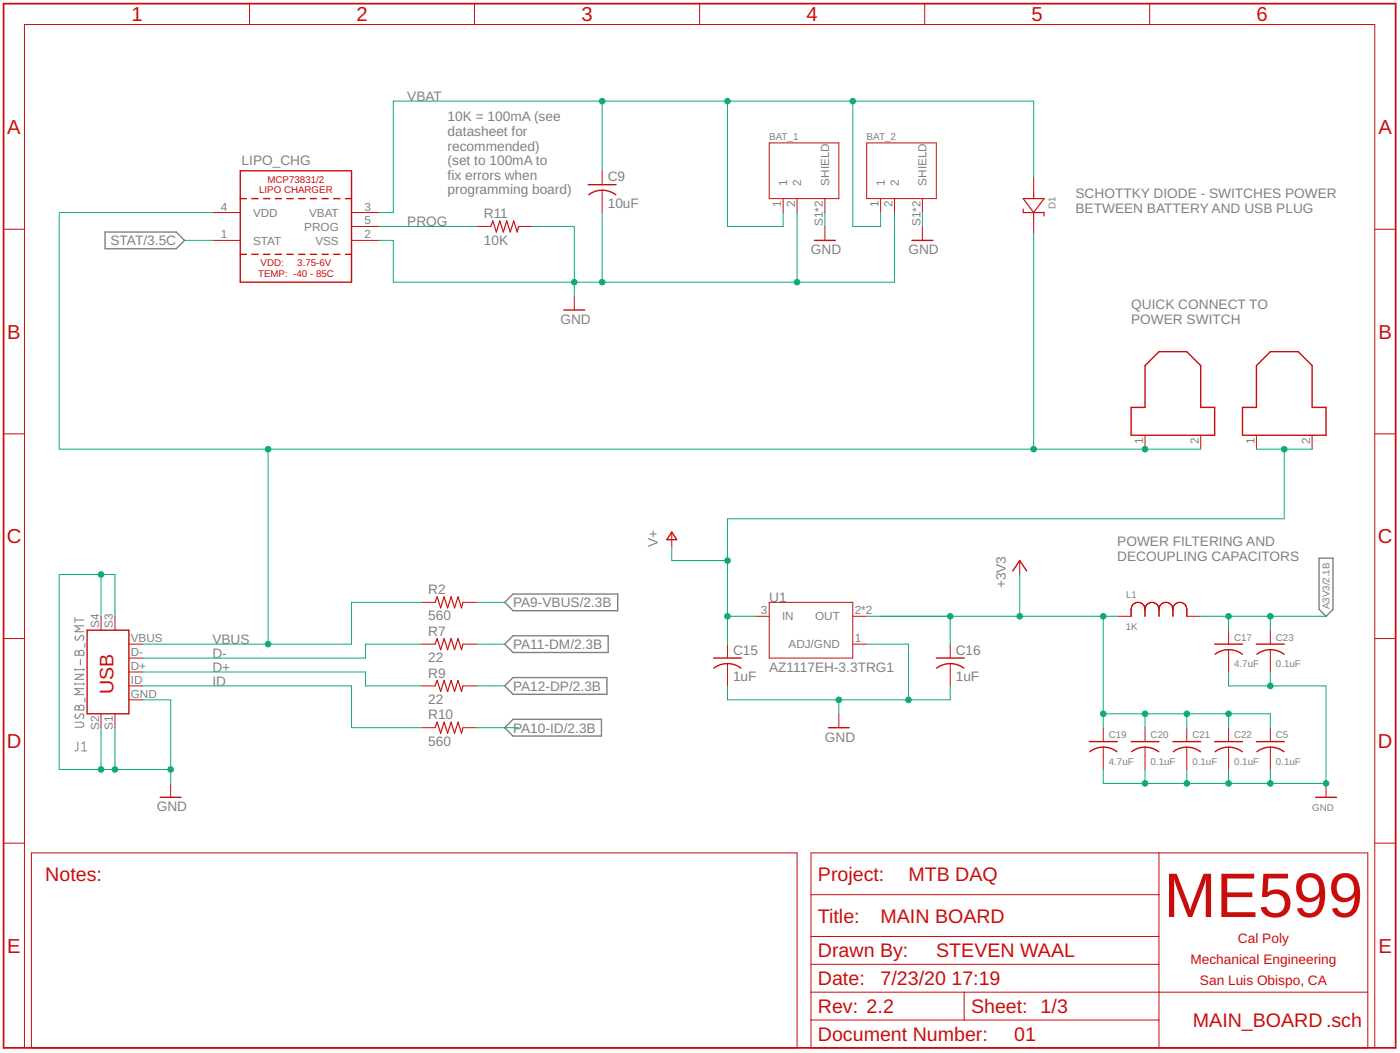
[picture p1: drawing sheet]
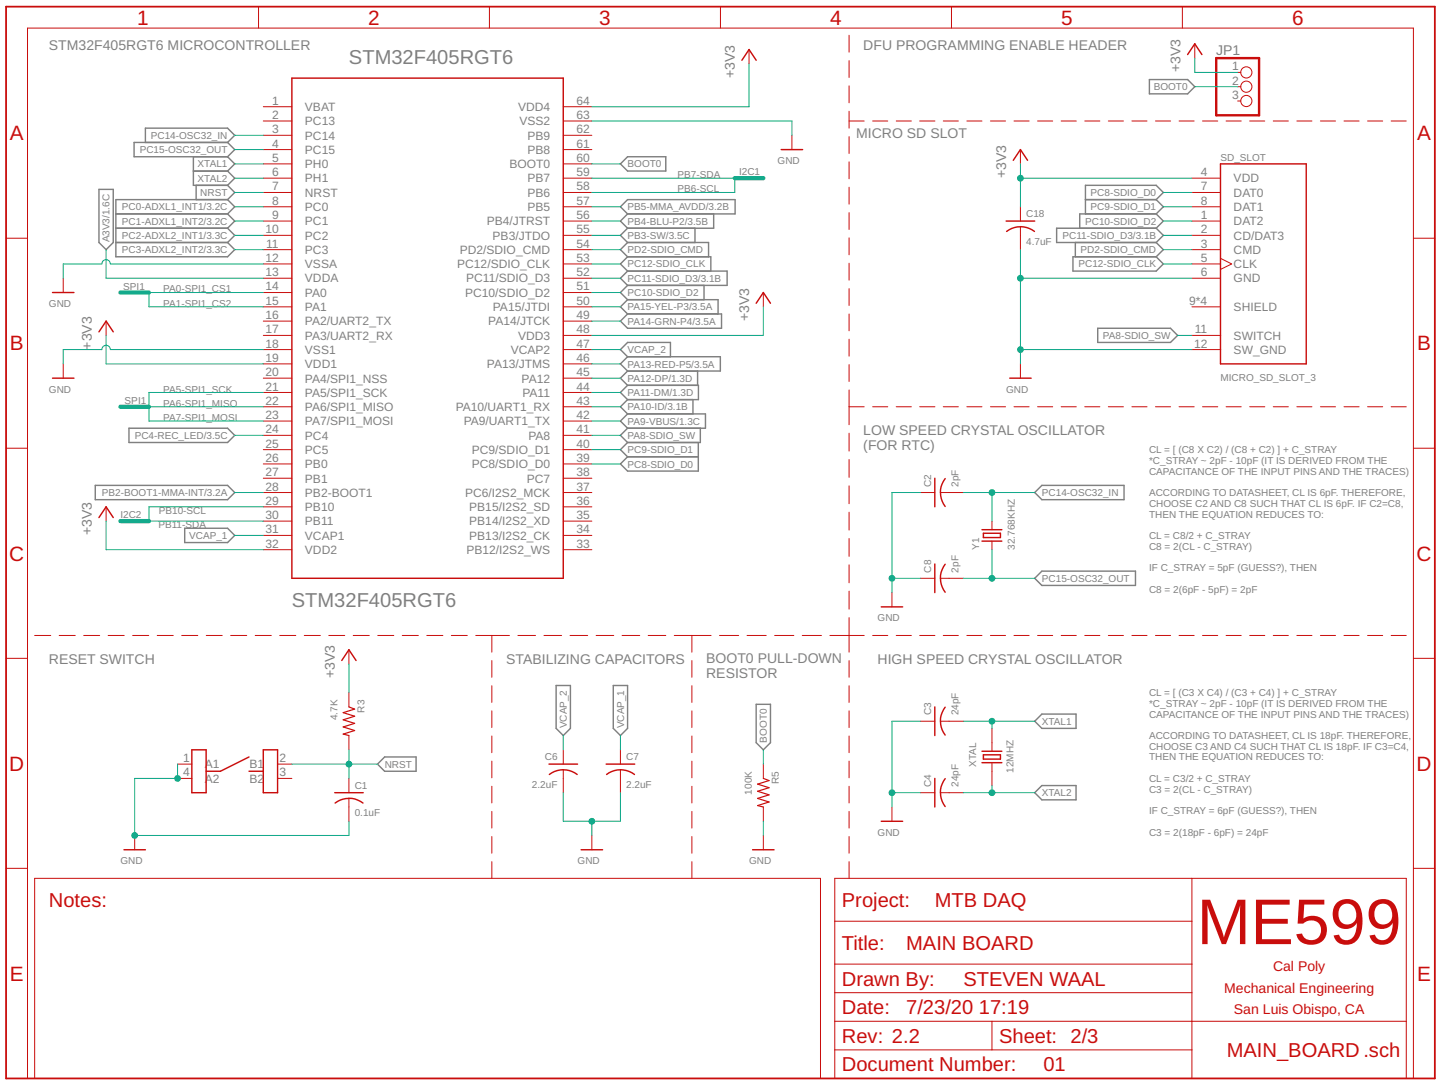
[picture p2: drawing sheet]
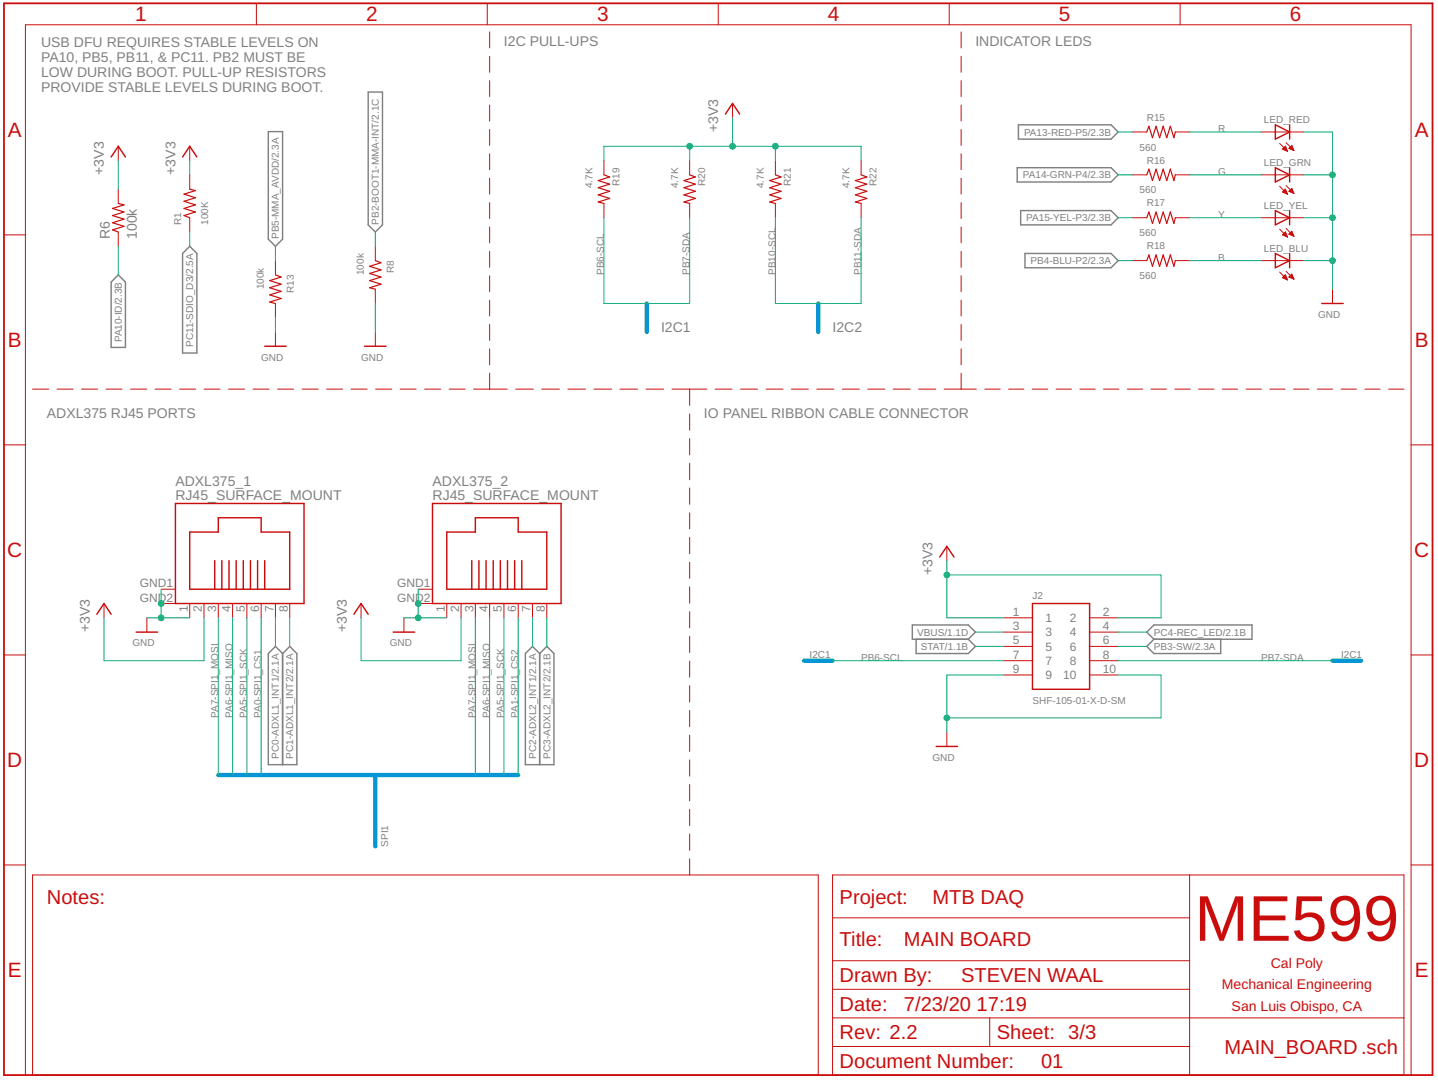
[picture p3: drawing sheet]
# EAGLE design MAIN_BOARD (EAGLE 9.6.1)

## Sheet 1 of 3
FRAME1 (TITLEBLOCK): AUTHOR: STEVEN WAAL; BOARD_NAME: MAIN BOARD; DOC_NUM: 01; PROJECT_NAME: MTB DAQ; REVISION: 2.2

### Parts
(+)  QUICK_CONNECT_0.187"  [QUICK_CONNECT_0.187"]
(-)  QUICK_CONNECT_0.187"  [QUICK_CONNECT_0.187"]
BAT_1  S2B-PH-SM4-TB(LF)(SN)  [JST_S2B-PH-SM4-TB(LF)(SN)]
BAT_2  S2B-PH-SM4-TB(LF)(SN)  [JST_S2B-PH-SM4-TB(LF)(SN)]
C5  0.1uF  C-USC0805  [C0805]
C9  10uF  C-USC0805  [C0805]
C15  1uF  C-USC0805  [C0805]
C16  1uF  C-USC0805  [C0805]
C17  4.7uF  C-USC0805  [C0805]
C19  4.7uF  C-USC0805  [C0805]
C20  0.1uF  C-USC0805  [C0805]
C21  0.1uF  C-USC0805  [C0805]
C22  0.1uF  C-USC0805  [C0805]
C23  0.1uF  C-USC0805  [C0805]
D1  DIODE_SCHOTTKY  [DIODE_SOD123W_1P9X2P8]
J1  USB_MINI-B_SMT  [USB-MINIB]
L1  1K  BEAD_120OHMS_100MHZ  [IND_VISHAY_ILHB0805]
LIPO_CHG  LIPO_CHARGER_MCP73831/2  [SOT23-5]
R2  560  R-US_R0805  [R0805]
R7  22  R-US_R0805  [R0805]
R9  22  R-US_R0805  [R0805]
R10  560  R-US_R0805  [R0805]
R11  10K  R-US_R0805  [R0805]
U1  AZ1117EH-3.3TRG1  [SOT230P700X180-4N]

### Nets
+3V3: C5.1 C16.1 C19.1 C20.1 C21.1 C22.1 L1.2 U1.2(OUT) U1.4(OUT) ; also sheet 2,3
A3V3: C17.1 C23.1 L1.1 ; also sheet 2
D+: J1.D+ R9.1
D-: J1.D- R7.1
GND: BAT_1.2 BAT_1.S1(SHIELD) BAT_1.S2(SHIELD) BAT_2.2 BAT_2.S1(SHIELD) BAT_2.S2(SHIELD) C5.2 C9.2 C15.2 C16.2 C17.2 C19.2 C20.2 C21.2 C22.2 C23.2 J1.GND J1.S1(SHIELD) J1.S2(SHIELD1) J1.S3(SHIELD2) J1.S4(SHIELD3) LIPO_CHG.2(VSS) R11.2 U1.1(ADJ/GND) ; also sheet 2,3
ID: J1.ID R10.1
PA9-VBUS: R2.2 ; also sheet 2
PA10-ID: R10.2 ; also sheet 2,3
PA11-DM: R7.2 ; also sheet 2
PA12-DP: R9.2 ; also sheet 2
PROG: LIPO_CHG.5(PROG) R11.1
STAT: LIPO_CHG.1(STAT) ; also sheet 3
V+: (-).1 (-).2 C15.1 U1.3(IN)
VBAT: BAT_1.1 BAT_2.1 C9.1 D1.2 LIPO_CHG.3(VBAT)
VBUS: (+).1 (+).2 D1.1 J1.VBUS LIPO_CHG.4(VDD) R2.1 ; also sheet 3

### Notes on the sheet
- 10K = 100mA (see
  datasheet for
  recommended)
  (set to 100mA to
  fix errors when 
  programming board)
- SCHOTTKY DIODE - SWITCHES POWER
  BETWEEN BATTERY AND USB PLUG
- QUICK CONNECT TO
  POWER SWITCH
- POWER FILTERING AND
  DECOUPLING CAPACITORS

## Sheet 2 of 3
FRAME3 (TITLEBLOCK): AUTHOR: STEVEN WAAL; BOARD_NAME: MAIN BOARD; DOC_NUM: 01; PROJECT_NAME: MTB DAQ; REVISION: 2.2

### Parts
C1  0.1uF  C-USC0805  [C0805]
C2  2pF  C-USC0805  [C0805]
C3  24pF  C-USC0805  [C0805]
C4  24pF  C-USC0805  [C0805]
C6  2.2uF  C-USC0805  [C0805]
C7  2.2uF  C-USC0805  [C0805]
C8  2pF  C-USC0805  [C0805]
C18  4.7uF  C-USC0805  [C0805]
JP1  PINHD-1X3  [1X03]
R3  4.7K  R-US_R0805  [R0805]
R5  100K  R-US_R0805  [R0805]
RESET  SWITCH  [SWITCH_FSM6JSMATR]
SD_SLOT  MICRO_SD_SLOT_3  [CON00218_8]
STM32F405RGT6  STM32F405RGT6  STM32F405RG  [TQFP64]
XTAL  12MHZ  XTAL_SFM  [XTAL_ECS-120-18-5PX-TR]
Y1  32.768KHZ  ABS25-32.768KHZ-6-1-T  [XTAL_ABS25-32.768KHZ-6-1-T]

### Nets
+3V3: C18.1 JP1.1 R3.1 SD_SLOT.4(VDD) STM32F405RGT6.19(VDD1) STM32F405RGT6.32(VDD2) STM32F405RGT6.48(VDD3) STM32F405RGT6.64(VDD4) ; also sheet 1,3
A3V3: STM32F405RGT6.13(VDDA) ; also sheet 1
BOOT0: JP1.2 R5.1 STM32F405RGT6.60(BOOT0)
GND: C1.2 C2.1 C3.1 C4.1 C6.2 C7.2 C8.1 C18.2 R5.2 RESET.1(A1) RESET.4(A2) SD_SLOT.6(GND) SD_SLOT.12(SW_GND) STM32F405RGT6.12(VSSA) STM32F405RGT6.18(VSS1) STM32F405RGT6.63(VSS2) ; also sheet 1,3
NRST: C1.1 R3.2 RESET.2(B1) STM32F405RGT6.7(NRST)
PA0-SPI1_CS1: STM32F405RGT6.14(PA0) ; also sheet 3
PA1-SPI1_CS2: STM32F405RGT6.15(PA1) ; also sheet 3
PA5-SPI1_SCK: STM32F405RGT6.21(PA5/SPI1_SCK) ; also sheet 3
PA6-SPI1_MISO: STM32F405RGT6.22(PA6/SPI1_MISO) ; also sheet 3
PA7-SPI1_MOSI: STM32F405RGT6.23(PA7/SPI1_MOSI) ; also sheet 3
PA8-SDIO_SW: SD_SLOT.11(SWITCH) STM32F405RGT6.41(PA8)
PA9-VBUS: STM32F405RGT6.42(PA9/UART1_TX) ; also sheet 1
PA10-ID: STM32F405RGT6.43(PA10/UART1_RX) ; also sheet 1,3
PA11-DM: STM32F405RGT6.44(PA11) ; also sheet 1
PA12-DP: STM32F405RGT6.45(PA12) ; also sheet 1
PA13-RED-P5: STM32F405RGT6.46(PA13/JTMS) ; also sheet 3
PA14-GRN-P4: STM32F405RGT6.49(PA14/JTCK) ; also sheet 3
PA15-YEL-P3: STM32F405RGT6.50(PA15/JTDI) ; also sheet 3
PB2-BOOT1-MMA-INT: STM32F405RGT6.28(PB2-BOOT1) ; also sheet 3
PB3-SW: STM32F405RGT6.55(PB3/JTDO) ; also sheet 3
PB4-BLU-P2: STM32F405RGT6.56(PB4/JTRST) ; also sheet 3
PB5-MMA_AVDD: STM32F405RGT6.57(PB5) ; also sheet 3
PB6-SCL: STM32F405RGT6.58(PB6) ; also sheet 3
PB7-SDA: STM32F405RGT6.59(PB7) ; also sheet 3
PB10-SCL: STM32F405RGT6.29(PB10) ; also sheet 3
PB11-SDA: STM32F405RGT6.30(PB11) ; also sheet 3
PC0-ADXL1_INT1: STM32F405RGT6.8(PC0) ; also sheet 3
PC1-ADXL1_INT2: STM32F405RGT6.9(PC1) ; also sheet 3
PC2-ADXL2_INT1: STM32F405RGT6.10(PC2) ; also sheet 3
PC3-ADXL2_INT2: STM32F405RGT6.11(PC3) ; also sheet 3
PC4-REC_LED: STM32F405RGT6.24(PC4) ; also sheet 3
PC8-SDIO_D0: SD_SLOT.7(DAT0) STM32F405RGT6.39(PC8/SDIO_D0)
PC9-SDIO_D1: SD_SLOT.8(DAT1) STM32F405RGT6.40(PC9/SDIO_D1)
PC10-SDIO_D2: SD_SLOT.1(DAT2) STM32F405RGT6.51(PC10/SDIO_D2)
PC11-SDIO_D3: SD_SLOT.2(CD/DAT3) STM32F405RGT6.52(PC11/SDIO_D3) ; also sheet 3
PC12-SDIO_CLK: SD_SLOT.5(CLK) STM32F405RGT6.53(PC12/SDIO_CLK)
PC14-OSC32_IN: C2.2 STM32F405RGT6.3(PC14) Y1.4
PC15-OSC32_OUT: C8.2 STM32F405RGT6.4(PC15) Y1.1
PD2-SDIO_CMD: SD_SLOT.3(CMD) STM32F405RGT6.54(PD2/SDIO_CMD)
VCAP_1: C7.1 STM32F405RGT6.31(VCAP1)
VCAP_2: C6.1 STM32F405RGT6.47(VCAP2)
XTAL1: C3.2 STM32F405RGT6.5(PH0) XTAL.2
XTAL2: C4.2 STM32F405RGT6.6(PH1) XTAL.1
Unconnected: JP1.3 RESET.3(B2) SD_SLOT.9(SHIELD) SD_SLOT.10(SHIELD) SD_SLOT.13(SHIELD) SD_SLOT.14(SHIELD) STM32F405RGT6.1(VBAT) STM32F405RGT6.2(PC13) STM32F405RGT6.16(PA2/UART2_TX) STM32F405RGT6.17(PA3/UART2_RX) STM32F405RGT6.20(PA4/SPI1_NSS) STM32F405RGT6.25(PC5) STM32F405RGT6.26(PB0) STM32F405RGT6.27(PB1) STM32F405RGT6.33(PB12/I2S2_WS) STM32F405RGT6.34(PB13/I2S2_CK) STM32F405RGT6.35(PB14/I2S2_XD) STM32F405RGT6.36(PB15/I2S2_SD) STM32F405RGT6.37(PC6/I2S2_MCK) STM32F405RGT6.38(PC7) STM32F405RGT6.61(PB8) STM32F405RGT6.62(PB9)

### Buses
SPI1:PA0-SPI1_CS1,PA1-SPI1_CS2,PA5-SPI1_SCK,PA6-SPI1_MISO,PA7-SPI1_MOSI
I2C1:PB6-SCL,PB7-SDA
I2C2:PB10-SCL,PB11-SDA

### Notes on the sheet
- STM32F405RGT6 MICROCONTROLLER | DFU PROGRAMMING ENABLE HEADER
- MICRO SD SLOT
- LOW SPEED CRYSTAL OSCILLATOR
  (FOR RTC)
- CL = [ (C8 X C2) / (C8 + C2) ] + C_STRAY
  *C_STRAY ~ 2pF - 10pF (IT IS DERIVED FROM THE
  CAPACITANCE OF THE INPUT PINS AND THE TRACES)
  
  ACCORDING TO DATASHEET, CL IS 6pF. THEREFORE,
  CHOOSE C2 AND C8 SUCH THAT CL IS 6pF. IF C2=C8,
  THEN THE EQUATION REDUCES TO:
  
  CL = C8/2 + C_STRAY
  C8 = 2(CL - C_STRAY)
  
  IF C_STRAY = 5pF (GUESS?), THEN
  
  C8 = 2(6pF - 5pF) = 2pF
- RESET SWITCH | STABILIZING CAPACITORS | HIGH SPEED CRYSTAL OSCILLATOR
- BOOT0 PULL-DOWN
  RESISTOR
- CL = [ (C3 X C4) / (C3 + C4) ] + C_STRAY
  *C_STRAY ~ 2pF - 10pF (IT IS DERIVED FROM THE
  CAPACITANCE OF THE INPUT PINS AND THE TRACES)
  
  ACCORDING TO DATASHEET, CL IS 18pF. THEREFORE,
  CHOOSE C3 AND C4 SUCH THAT CL IS 18pF. IF C3=C4,
  THEN THE EQUATION REDUCES TO:
  
  CL = C3/2 + C_STRAY
  C3 = 2(CL - C_STRAY)
  
  IF C_STRAY = 6pF (GUESS?), THEN
  
  C3 = 2(18pF - 6pF) = 24pF

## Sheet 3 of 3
FRAME5 (TITLEBLOCK): AUTHOR: STEVEN WAAL; BOARD_NAME: MAIN BOARD; DOC_NUM: 01; PROJECT_NAME: MTB DAQ; REVISION: 2.2

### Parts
ADXL375_1  RJ45_SURFACE_MOUNT  [RJ45_SURFACE_MOUNT]
ADXL375_2  RJ45_SURFACE_MOUNT  [RJ45_SURFACE_MOUNT]
J2  SHF-105-01-X-D-SM  [SHF-105-01-X-D-SM]
LED_BLU  LED_0805LED_0805  [0805]
LED_GRN  LED_0805LED_0805  [0805]
LED_RED  LED_0805LED_0805  [0805]
LED_YEL  LED_0805LED_0805  [0805]
R1  100K  R-US_R0805  [R0805]
R6  100k  R-US_R0805  [R0805]
R8  100k  R-US_R0805  [R0805]
R13  100k  R-US_R0805  [R0805]
R15  560  R-US_R0805  [R0805]
R16  560  R-US_R0805  [R0805]
R17  560  R-US_R0805  [R0805]
R18  560  R-US_R0805  [R0805]
R19  4.7K  R-US_R0805  [R0805]
R20  4.7K  R-US_R0805  [R0805]
R21  4.7K  R-US_R0805  [R0805]
R22  4.7K  R-US_R0805  [R0805]

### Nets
+3V3: ADXL375_1.2 ADXL375_2.2 J2.1 J2.2 R1.2 R6.2 R19.1 R20.1 R21.1 R22.1 ; also sheet 1,2
B: LED_BLU.1 R18.2
G: LED_GRN.1 R16.2
GND: ADXL375_1.1 ADXL375_1.GND1 ADXL375_1.GND2 ADXL375_2.1 ADXL375_2.GND1 ADXL375_2.GND2 J2.9 J2.10 LED_BLU.2 LED_GRN.2 LED_RED.2 LED_YEL.2 R8.2 R13.2 ; also sheet 1,2
PA0-SPI1_CS1: ADXL375_1.6 ; also sheet 2
PA1-SPI1_CS2: ADXL375_2.6 ; also sheet 2
PA5-SPI1_SCK: ADXL375_1.5 ADXL375_2.5 ; also sheet 2
PA6-SPI1_MISO: ADXL375_1.4 ADXL375_2.4 ; also sheet 2
PA7-SPI1_MOSI: ADXL375_1.3 ADXL375_2.3 ; also sheet 2
PA10-ID: R6.1 ; also sheet 1,2
PA13-RED-P5: R15.1 ; also sheet 2
PA14-GRN-P4: R16.1 ; also sheet 2
PA15-YEL-P3: R17.1 ; also sheet 2
PB2-BOOT1-MMA-INT: R8.1 ; also sheet 2
PB3-SW: J2.6 ; also sheet 2
PB4-BLU-P2: R18.1 ; also sheet 2
PB5-MMA_AVDD: R13.1 ; also sheet 2
PB6-SCL: J2.7 R19.2 ; also sheet 2
PB7-SDA: J2.8 R20.2 ; also sheet 2
PB10-SCL: R21.2 ; also sheet 2
PB11-SDA: R22.2 ; also sheet 2
PC0-ADXL1_INT1: ADXL375_1.7 ; also sheet 2
PC1-ADXL1_INT2: ADXL375_1.8 ; also sheet 2
PC2-ADXL2_INT1: ADXL375_2.7 ; also sheet 2
PC3-ADXL2_INT2: ADXL375_2.8 ; also sheet 2
PC4-REC_LED: J2.4 ; also sheet 2
PC11-SDIO_D3: R1.1 ; also sheet 2
R: LED_RED.1 R15.2
STAT: J2.5 ; also sheet 1
VBUS: J2.3 ; also sheet 1
Y: LED_YEL.1 R17.2

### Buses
I2C1:PB6-SCL,PB7-SDA
I2C2:PB10-SCL,PB11-SDA
SPI1:PA0-SPI1_CS1,PA1-SPI1_CS2,PA5-SPI1_SCK,PA6-SPI1_MISO,PA7-SPI1_MOSI

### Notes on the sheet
- I2C PULL-UPS | INDICATOR LEDS
- USB DFU REQUIRES STABLE LEVELS ON
  PA10, PB5, PB11, & PC11. PB2 MUST BE 
  LOW DURING BOOT. PULL-UP RESISTORS 
  PROVIDE STABLE LEVELS DURING BOOT.
- ADXL375 RJ45 PORTS | IO PANEL RIBBON CABLE CONNECTOR

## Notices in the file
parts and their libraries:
DigikeyLibrary: COPYRIGHT: Copyright (C) 2016 Accelerated Designs. All rights reserved
